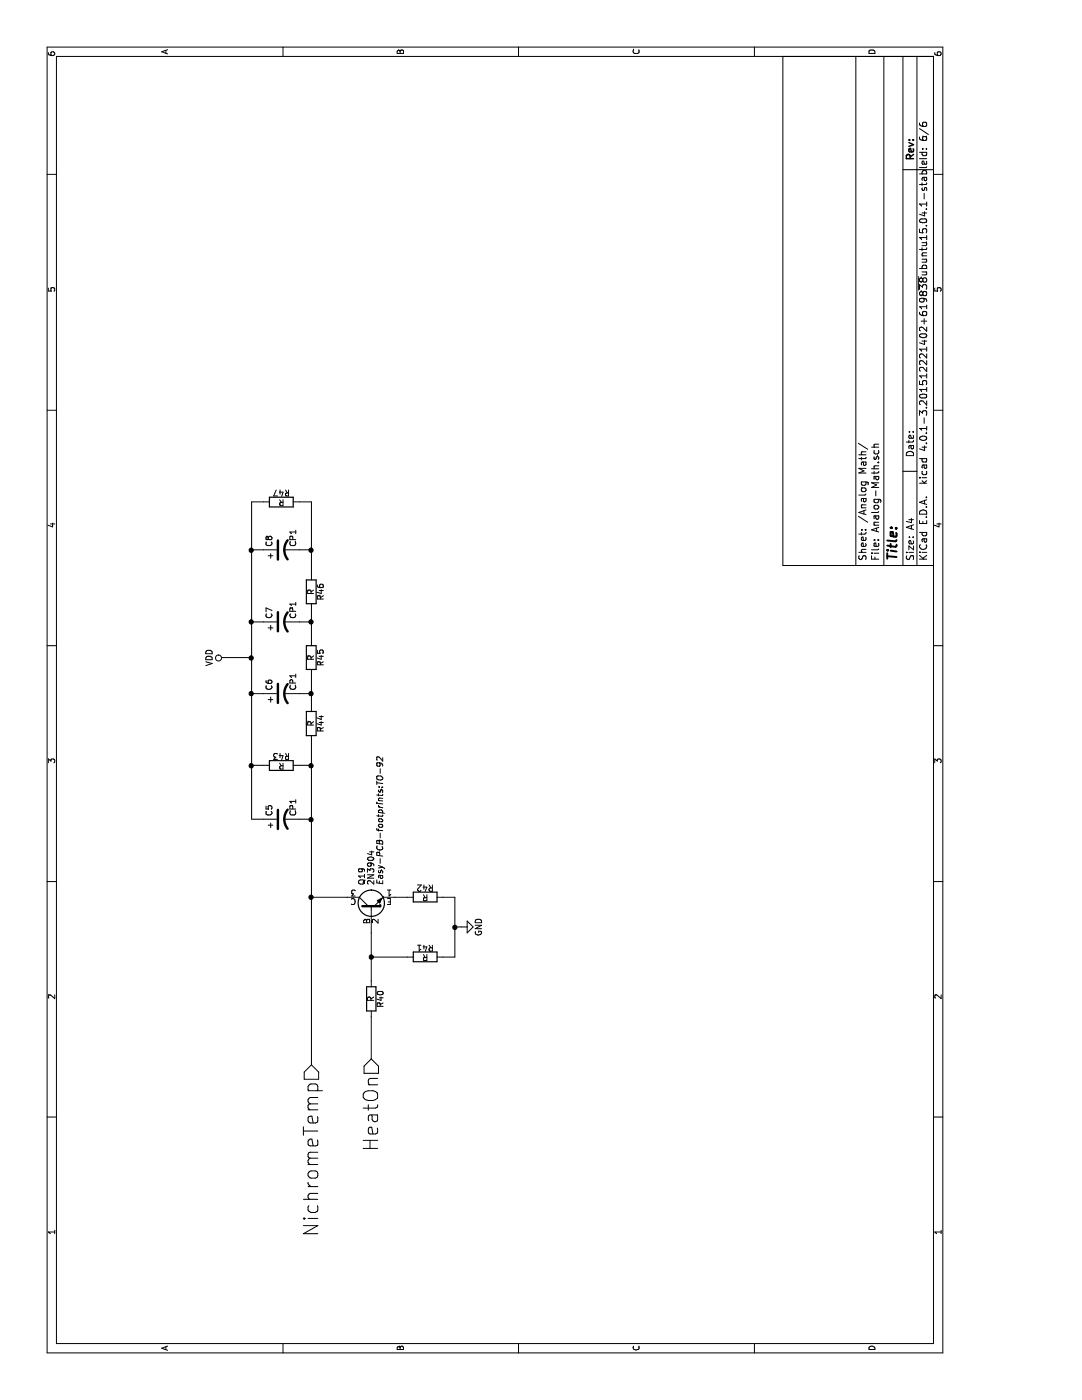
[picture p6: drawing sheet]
EESchema Schematic File Version 2
LIBS:Easy-PCB
LIBS:Easy-PCB-rescue
LIBS:power
LIBS:device
LIBS:transistors
LIBS:conn
LIBS:linear
LIBS:regul
LIBS:74xx
LIBS:cmos4000
LIBS:adc-dac
LIBS:memory
LIBS:xilinx
LIBS:microcontrollers
LIBS:dsp
LIBS:microchip
LIBS:analog_switches
LIBS:motorola
LIBS:texas
LIBS:intel
LIBS:audio
LIBS:interface
LIBS:digital-audio
LIBS:philips
LIBS:display
LIBS:cypress
LIBS:siliconi
LIBS:opto
LIBS:atmel
LIBS:contrib
LIBS:valves
LIBS:Easy-PCB-cache
EELAYER 25 0
EELAYER END
$Descr A4 11693 8268
encoding utf-8
Sheet 6 6
Title ""
Date ""
Rev ""
Comp ""
Comment1 ""
Comment2 ""
Comment3 ""
Comment4 ""
$EndDescr
Text HLabel 2800 2600 0    120  Input ~ 0
NichromeTemp
Text HLabel 2850 3100 0    120  Input ~ 0
HeatOn
$Comp
L R R40
U 1 1
P 3350 3100
F 0 "R40" V 3430 3100 50  0000 C CNN
F 1 "R" V 3350 3100 50  0000 C CNN
F 2 "Resistors_ThroughHole:Resistor_Horizontal_RM10mm" V 3280 3100 50  0001 C CNN
F 3 "" H 3350 3100 50  0000 C CNN
	1    3350 3100
	0    1    1    0   
$EndComp
$Comp
L R R41
U 1 1
P 3700 3550
F 0 "R41" V 3780 3550 50  0000 C CNN
F 1 "R" V 3700 3550 50  0000 C CNN
F 2 "Resistors_ThroughHole:Resistor_Horizontal_RM10mm" V 3630 3550 50  0001 C CNN
F 3 "" H 3700 3550 50  0000 C CNN
	1    3700 3550
	1    0    0    -1  
$EndComp
$Comp
L R R42
U 1 1
P 4200 3550
F 0 "R42" V 4280 3550 50  0000 C CNN
F 1 "R" V 4200 3550 50  0000 C CNN
F 2 "Resistors_ThroughHole:Resistor_Horizontal_RM10mm" V 4130 3550 50  0001 C CNN
F 3 "" H 4200 3550 50  0000 C CNN
	1    4200 3550
	1    0    0    -1  
$EndComp
$Comp
L GND #PWR054
U 1 1
P 3950 3850
F 0 "#PWR054" H 3950 3600 50  0001 C CNN
F 1 "GND" H 3950 3700 50  0000 C CNN
F 2 "" H 3950 3850 50  0000 C CNN
F 3 "" H 3950 3850 50  0000 C CNN
	1    3950 3850
	1    0    0    -1  
$EndComp
$Comp
L CP1 C5
U 1 1
P 4850 2350
F 0 "C5" H 4875 2450 50  0000 L CNN
F 1 "CP1" H 4875 2250 50  0000 L CNN
F 2 "Easy-PCB-footprints:C_Disc_D6_P5" H 4850 2350 50  0001 C CNN
F 3 "" H 4850 2350 50  0000 C CNN
	1    4850 2350
	1    0    0    -1  
$EndComp
$Comp
L VDD #PWR055
U 1 1
P 6200 1900
F 0 "#PWR055" H 6200 1750 50  0001 C CNN
F 1 "VDD" H 6200 2050 50  0000 C CNN
F 2 "" H 6200 1900 50  0000 C CNN
F 3 "" H 6200 1900 50  0000 C CNN
	1    6200 1900
	1    0    0    -1  
$EndComp
Wire Wire Line
	2850 3100 3200 3100
Wire Wire Line
	3500 3100 3900 3100
Wire Wire Line
	3700 3100 3700 3400
Connection ~ 3700 3100
Wire Wire Line
	3700 3700 3700 3800
Wire Wire Line
	3700 3800 4200 3800
Wire Wire Line
	4200 3800 4200 3700
Wire Wire Line
	4200 3400 4200 3300
Wire Wire Line
	3950 3850 3950 3800
Connection ~ 3950 3800
Wire Wire Line
	4200 2600 4200 2900
Wire Wire Line
	4850 2600 4850 2500
$Comp
L R R43
U 1 1
P 5300 2350
F 0 "R43" V 5380 2350 50  0000 C CNN
F 1 "R" V 5300 2350 50  0000 C CNN
F 2 "Resistors_ThroughHole:Resistor_Horizontal_RM10mm" V 5230 2350 50  0001 C CNN
F 3 "" H 5300 2350 50  0000 C CNN
	1    5300 2350
	1    0    0    -1  
$EndComp
$Comp
L R R44
U 1 1
P 5650 2600
F 0 "R44" V 5730 2600 50  0000 C CNN
F 1 "R" V 5650 2600 50  0000 C CNN
F 2 "Resistors_ThroughHole:Resistor_Horizontal_RM10mm" V 5580 2600 50  0001 C CNN
F 3 "" H 5650 2600 50  0000 C CNN
	1    5650 2600
	0    1    1    0   
$EndComp
$Comp
L R R46
U 1 1
P 6750 2600
F 0 "R46" V 6830 2600 50  0000 C CNN
F 1 "R" V 6750 2600 50  0000 C CNN
F 2 "Resistors_ThroughHole:Resistor_Horizontal_RM10mm" V 6680 2600 50  0001 C CNN
F 3 "" H 6750 2600 50  0000 C CNN
	1    6750 2600
	0    1    1    0   
$EndComp
$Comp
L CP1 C8
U 1 1
P 7100 2350
F 0 "C8" H 7125 2450 50  0000 L CNN
F 1 "CP1" H 7125 2250 50  0000 L CNN
F 2 "Easy-PCB-footprints:C_Disc_D6_P5" H 7100 2350 50  0001 C CNN
F 3 "" H 7100 2350 50  0000 C CNN
	1    7100 2350
	1    0    0    -1  
$EndComp
$Comp
L R R47
U 1 1
P 7500 2350
F 0 "R47" V 7580 2350 50  0000 C CNN
F 1 "R" V 7500 2350 50  0000 C CNN
F 2 "Resistors_ThroughHole:Resistor_Horizontal_RM10mm" V 7430 2350 50  0001 C CNN
F 3 "" H 7500 2350 50  0000 C CNN
	1    7500 2350
	1    0    0    -1  
$EndComp
Wire Wire Line
	5300 2600 5300 2500
Wire Wire Line
	7100 2600 7100 2500
Wire Wire Line
	7500 2600 7500 2500
Wire Wire Line
	4850 2200 4850 2100
Wire Wire Line
	4850 2100 7500 2100
Wire Wire Line
	5300 2100 5300 2200
Wire Wire Line
	7100 2100 7100 2200
Connection ~ 5300 2100
Wire Wire Line
	7500 2100 7500 2200
Connection ~ 7100 2100
Wire Wire Line
	6200 1900 6200 2100
Connection ~ 6200 2100
$Comp
L R R45
U 1 1
P 6200 2600
F 0 "R45" V 6280 2600 50  0000 C CNN
F 1 "R" V 6200 2600 50  0000 C CNN
F 2 "Resistors_ThroughHole:Resistor_Horizontal_RM10mm" V 6130 2600 50  0001 C CNN
F 3 "" H 6200 2600 50  0000 C CNN
	1    6200 2600
	0    1    1    0   
$EndComp
$Comp
L CP1 C6
U 1 1
P 5900 2350
F 0 "C6" H 5925 2450 50  0000 L CNN
F 1 "CP1" H 5925 2250 50  0000 L CNN
F 2 "Easy-PCB-footprints:C_Disc_D6_P5" H 5900 2350 50  0001 C CNN
F 3 "" H 5900 2350 50  0000 C CNN
	1    5900 2350
	1    0    0    -1  
$EndComp
$Comp
L CP1 C7
U 1 1
P 6500 2350
F 0 "C7" H 6525 2450 50  0000 L CNN
F 1 "CP1" H 6525 2250 50  0000 L CNN
F 2 "Easy-PCB-footprints:C_Disc_D6_P5" H 6500 2350 50  0001 C CNN
F 3 "" H 6500 2350 50  0000 C CNN
	1    6500 2350
	1    0    0    -1  
$EndComp
Wire Wire Line
	2800 2600 5500 2600
Connection ~ 5300 2600
Wire Wire Line
	5800 2600 6050 2600
Wire Wire Line
	5900 2200 5900 2100
Connection ~ 5900 2100
Wire Wire Line
	5900 2500 5900 2600
Connection ~ 5900 2600
Wire Wire Line
	6350 2600 6600 2600
Wire Wire Line
	6500 2500 6500 2600
Connection ~ 6500 2600
Wire Wire Line
	6500 2200 6500 2100
Connection ~ 6500 2100
Wire Wire Line
	6900 2600 7500 2600
Connection ~ 7100 2600
Connection ~ 4850 2600
Connection ~ 4200 2600
$Comp
L 2N3904 Q19
U 1 1
P 4100 3100
F 0 "Q19" H 4300 3175 50  0000 L CNN
F 1 "2N3904" H 4300 3100 50  0000 L CNN
F 2 "Easy-PCB-footprints:TO-92" H 4300 3025 50  0000 L CIN
F 3 "" H 4100 3100 50  0000 L CNN
	1    4100 3100
	1    0    0    -1  
$EndComp
$EndSCHEMATC
